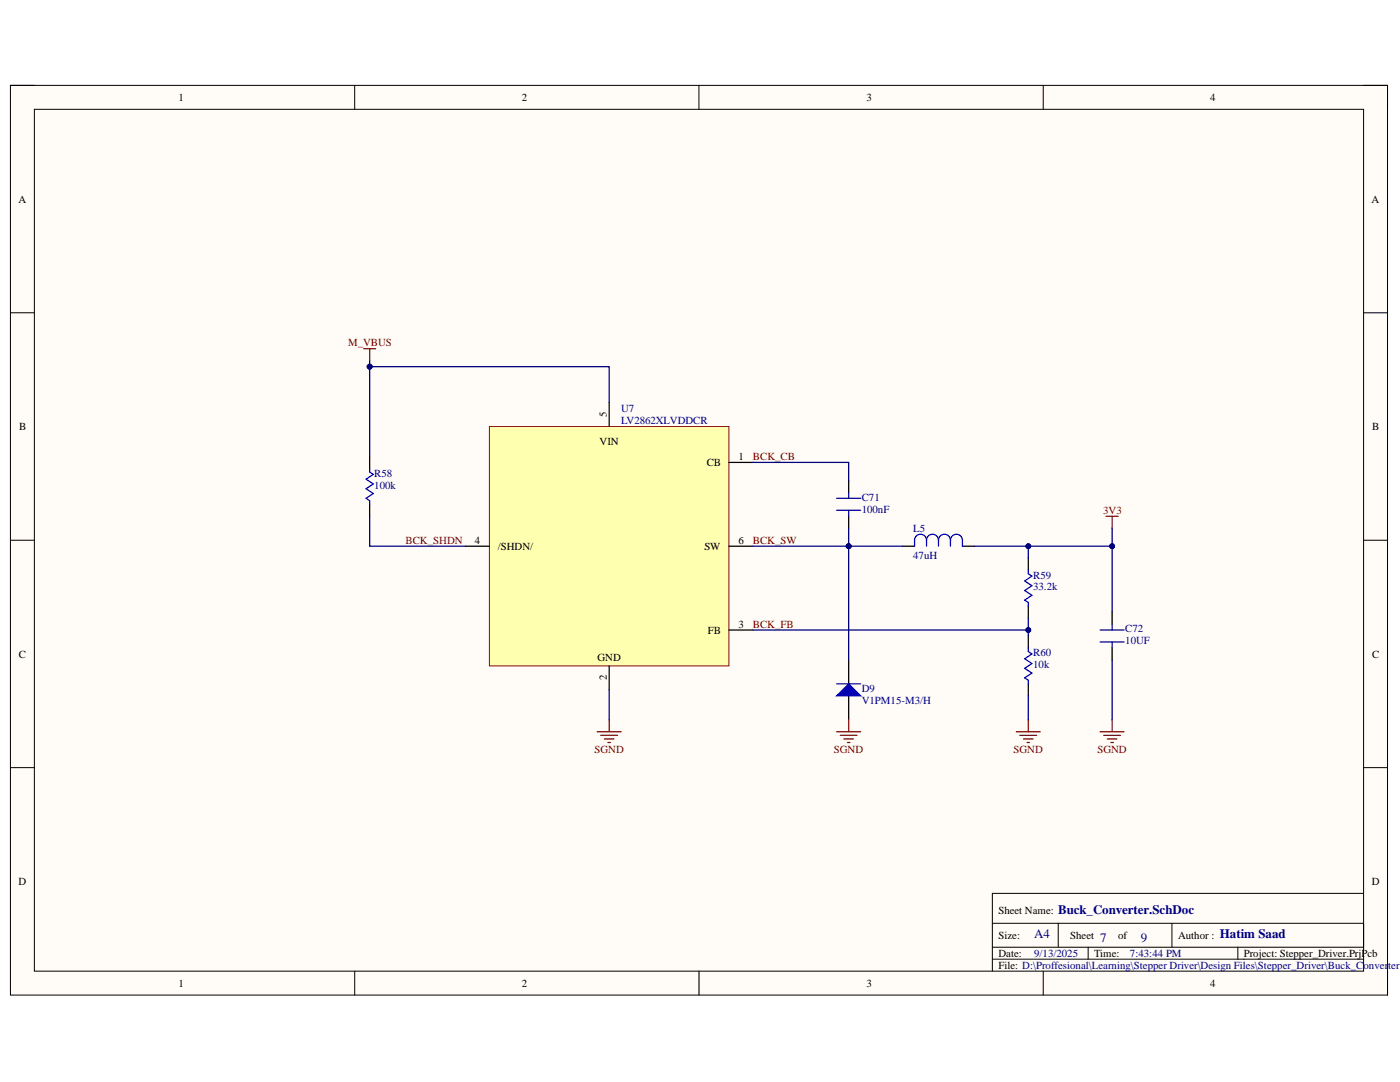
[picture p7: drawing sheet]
<svg xmlns="http://www.w3.org/2000/svg" width="279mm" height="216mm" viewBox="0 0 279 216" stroke-linecap="round" stroke-linejoin="round" font-family="sans-serif">
<path d="M2.1 17h274.8v181.6h-274.8z" fill-rule="evenodd" fill="#fffcf8"/>
<path d="M2.1 17h274.8v181.6h-274.8z" fill="none" stroke="#000" stroke-width=".2"/>
<path d="M6.9 21.8h265.2v172h-265.2z" fill-rule="evenodd" fill="#fffcf8"/>
<g fill="none" stroke="#000" stroke-width=".2">
<path d="M2.1 17h4.8M70.8 17v4.8M139.5 17v4.8M208.2 17v4.8M272.1 17h4.8v4.8M6.9 21.8h265.2v172h-265.2zM2.1 62.4h4.8M272.1 62.4h4.8M2.1 107.8h4.8M272.1 107.8h4.8M2.1 153.2h4.8M272.1 153.2h4.8"/>
<path d="M272.1 178.3h-74.1v15.5M70.8 193.8v4.8M139.5 193.8v4.8M198 184.2h74.1v4.8h-74.1M198 191.4h74.1M208.2 193.8v4.8M211.2 184.2v4.8M217.2 189v2.4M233.9 184.2v4.8M247 189v2.4M276.9 193.8v4.8"/>
</g>
<path d="M97.7 85.1h47.8v47.8h-47.8z" fill-rule="evenodd" fill="#ffffb0"/>
<path d="M97.7 85.1h47.8v47.8h-47.8z" fill="none" stroke="#800000" stroke-width=".2"/>
<path d="M73.8 91.1v2.4M121.6 80.3v4.8M145.5 92.3h4.8M169.4 95.9v2.3M73.8 100.6v2.4M92.9 109h4.8M145.5 109h4.8M169.4 103v2.4M121.6 132.9v4.8M145.5 125.7h4.8M169.4 131.7v4.8M169.4 138.8v4.8" fill="none" stroke="#000" stroke-width=".25"/>
<path d="M73.8 93.5v.7l.7 .5-1.4 .9 1.4 1-1.4 .9 1.4 1-1.4 .9 .7 .5v.7" fill="none" stroke="#00f" stroke-width=".25"/>
<path d="M119.2 146h4.8M119.9 146.7h3.3M120.6 147.4h1.9M121.3 148.2h.5M121.6 143.6v2.4" fill="none" stroke="#800000" stroke-width=".25"/>
<path d="M167 99.4h4.8M169.4 98.2v1.2M167 101.8h4.8M169.4 101.8v1.2" fill="none" stroke="#0c0087" stroke-width=".25"/>
<path d="M167 138.8l2.4-2.3 2.4 2.3z" fill="#00f"/>
<path d="M184.9 107.8a1.19 1.19 0 0 1 1.2-1.2 1.19 1.19 0 0 1 1.2 1.2M184.9 107.8a1.19 1.19 0 0 0-1.2-1.2 1.19 1.19 0 0 0-1.2 1.2v1.2M184.9 107.8v1.2M187.3 107.8a1.19 1.19 0 0 1 1.2-1.2 1.19 1.19 0 0 1 1.2 1.2M187.3 107.8v1.2M189.7 107.8a1.19 1.19 0 0 1 1.2-1.2 1.19 1.19 0 0 1 1.2 1.2v1.2M189.7 107.8v1.2M205.2 113.8v.7l.7 .5-1.4 .9 1.4 1-1.4 .9 1.4 1-1.4 .9 .7 .5v.7M167 138.8l2.4-2.3 2.4 2.3zM167 136.5h4.8M205.2 129.3v.7l.7 .5-1.4 .9 1.4 1-1.4 1 1.4 .9-1.4 1 .7 .4v.8" fill="none" stroke="#00f" stroke-width=".25"/>
<path d="M180.1 109h2.4M192.1 109h2.4M205.2 111.4v2.4M205.2 120.9v2.4M205.2 126.9v2.4M205.2 136.5v2.4" fill="none" stroke="#000" stroke-width=".25"/>
<path d="M202.8 146h4.8M203.5 146.7h3.4M204.3 147.5h1.9M205 148.2h.5M205.2 143.6v2.4M219.6 146h4.7M220.3 146.7h3.3M221 147.5h1.9M221.7 148.2h.5M222 143.6v2.4" fill="none" stroke="#800000" stroke-width=".25"/>
<path d="M73.8 73.2v17.9" fill="none" stroke="#000080" stroke-width=".25"/>
<circle cx="73.8" cy="73.2" r=".48" fill="#000080"/>
<circle cx="73.8" cy="73.2" r=".48" fill="none" stroke="#000080" stroke-width=".2"/>
<path d="M73.8 103v6h19.1M169.4 105.4v3.6h-19.1M121.6 137.7v5.9" fill="none" stroke="#000080" stroke-width=".25"/>
<circle cx="169.4" cy="109" r=".48" fill="#000080"/>
<circle cx="169.4" cy="109" r=".48" fill="none" stroke="#000080" stroke-width=".2"/>
<path d="M150.3 92.3h19.1v3.6M169.4 109h10.7" fill="none" stroke="#000080" stroke-width=".25"/>
<circle cx="169.4" cy="109" r=".48" fill="#000080"/>
<circle cx="169.4" cy="109" r=".48" fill="none" stroke="#000080" stroke-width=".2"/>
<path d="M194.5 109h10.7v2.4M205.2 138.9v4.7" fill="none" stroke="#000080" stroke-width=".25"/>
<circle cx="205.2" cy="109" r=".48" fill="#000080"/>
<circle cx="205.2" cy="109" r=".48" fill="none" stroke="#000080" stroke-width=".2"/>
<path d="M205.2 123.3v3.6" fill="none" stroke="#000080" stroke-width=".25"/>
<circle cx="205.2" cy="125.7" r=".48" fill="#000080"/>
<circle cx="205.2" cy="125.7" r=".48" fill="none" stroke="#000080" stroke-width=".2"/>
<path d="M150.3 125.7h54.9" fill="none" stroke="#000080" stroke-width=".25"/>
<circle cx="205.2" cy="125.7" r=".48" fill="#000080"/>
<circle cx="205.2" cy="125.7" r=".48" fill="none" stroke="#000080" stroke-width=".2"/>
<path d="M205.2 109h16.8v13.1" fill="none" stroke="#000080" stroke-width=".25"/>
<circle cx="205.2" cy="109" r=".48" fill="#000080"/>
<circle cx="205.2" cy="109" r=".48" fill="none" stroke="#000080" stroke-width=".2"/>
<circle cx="221.9" cy="109" r=".48" fill="#000080"/>
<circle cx="221.9" cy="109" r=".48" fill="none" stroke="#000080" stroke-width=".2"/>
<path d="M169.4 109v22.7M222 131.7v11.9" fill="none" stroke="#000080" stroke-width=".25"/>
<path d="M167 146h4.8M167.7 146.7h3.3M168.4 147.4h1.9M169.1 148.2h.5M169.4 143.6v2.4" fill="none" stroke="#800000" stroke-width=".25"/>
<circle cx="169.4" cy="109" r=".48" fill="#000080"/>
<circle cx="169.4" cy="109" r=".48" fill="none" stroke="#000080" stroke-width=".2"/>
<path d="M222 122.1v2.4M222 129.3v2.4" fill="none" stroke="#000" stroke-width=".25"/>
<path d="M219.6 128.1h4.7M219.6 125.7h4.7M222 124.5v1.2M222 128.1v1.2" fill="none" stroke="#0c0087" stroke-width=".25"/>
<path d="M220.7 103h2.4M222 103v2.4" fill="none" stroke="#800000" stroke-width=".25"/>
<path d="M222 105.4v3.6" fill="none" stroke="#000080" stroke-width=".25"/>
<circle cx="221.9" cy="109" r=".48" fill="#000080"/>
<circle cx="221.9" cy="109" r=".48" fill="none" stroke="#000080" stroke-width=".2"/>
<path d="M73.8 73.2h47.8v7.1" fill="none" stroke="#000080" stroke-width=".25"/>
<circle cx="73.8" cy="73.2" r=".48" fill="#000080"/>
<circle cx="73.8" cy="73.2" r=".48" fill="none" stroke="#000080" stroke-width=".2"/>
<path d="M72.6 69.6h2.4M73.8 69.6v2.4" fill="none" stroke="#800000" stroke-width=".25"/>
<path d="M73.8 72v1.2" fill="none" stroke="#000080" stroke-width=".25"/>
<circle cx="73.8" cy="73.2" r=".48" fill="#000080"/>
<circle cx="73.8" cy="73.2" r=".48" fill="none" stroke="#000080" stroke-width=".2"/>
<g font-size="2.6" fill="#000080">
<text x="211.2" y="182.5">Buck_Converter.SchDoc</text>
<text x="206.4" y="187.2">A4</text>
<text x="219.5" y="188">7</text>
<text x="227.7" y="188">9</text>
<text x="243.4" y="187.2">Hatim Saad</text>
</g>
<g font-size="2.2">
<text x="35.6" y="20.1">1</text>
<text x="104.1" y="20.1">2</text>
<text x="173" y="20.1">3</text>
<text x="241.5" y="20.1">4</text>
<text x="3.7" y="40.4">A</text>
<text x="273.7" y="40.4">A</text>
<text x="121.1" y="83.2" transform="rotate(-90 121.1 83.2)">5</text>
<text x="3.8" y="85.8">B</text>
<text x="119.6" y="88.7">VIN</text>
<text x="273.9" y="85.8">B</text>
<text x="141" y="93">CB</text>
<text x="147.4" y="91.8">1</text>
<text x="94.7" y="108.5">4</text>
<text x="99.3" y="109.7">/SHDN/</text>
<text x="140.6" y="109.7">SW</text>
<text x="147.4" y="108.5">6</text>
<text x="147.4" y="125.2">3</text>
<text x="3.8" y="131.2">C</text>
<text x="119.3" y="131.9">GND</text>
<text x="141.2" y="126.4">FB</text>
<text x="273.8" y="131.2">C</text>
<text x="121.1" y="135.8" transform="rotate(-90 121.1 135.8)">2</text>
<text x="3.7" y="176.6">D</text>
<text x="273.8" y="176.6">D</text>
<text x="199.2" y="182.3">Sheet Name:</text>
<text x="199.2" y="187.3">Size:</text>
<text x="199.2" y="190.9">Date:</text>
<text x="213.6" y="187.3">Sheet</text>
<text x="218.4" y="190.9">Time:</text>
<text x="223.1" y="187.3">of</text>
<text x="235.1" y="187.3">Author :</text>
<text x="248.2" y="190.9">Project: Stepper_Driver.PrjPcb</text>
<text x="35.6" y="196.9">1</text>
<text x="104.1" y="196.9">2</text>
<text x="173" y="196.9">3</text>
<text x="199.2" y="193.3">File: D:\Proffesional\Learning\Stepper Driver\Design Files\Stepper_Driver\Buck_Converter.S</text>
<text x="241.5" y="196.9">4</text>
</g>
<g font-size="2.2" fill="#800000">
<text x="69.5" y="69.1">M_VBUS</text>
<text x="150.3" y="91.8">BCK_CB</text>
<text x="220.2" y="102.6">3V3</text>
<text x="80.9" y="108.5">BCK_SHDN</text>
<text x="150.3" y="108.5">BCK_SW</text>
<text x="150.3" y="125.2">BCK_FB</text>
<text x="118.7" y="150.3">SGND</text>
<text x="166.4" y="150.3">SGND</text>
<text x="202.3" y="150.3">SGND</text>
<text x="219" y="150.3">SGND</text>
</g>
<g font-size="2.2" fill="#000080">
<text x="124" y="82.2">U7</text>
<text x="124" y="84.6">LV2862XLVDDCR</text>
<text x="74.7" y="95.1">R58</text>
<text x="74.7" y="97.5">100k</text>
<text x="172" y="99.9">C71</text>
<text x="172" y="102.3">100nF</text>
<text x="182.3" y="106.1">L5</text>
<text x="182.3" y="111.6">47uH</text>
<text x="206.2" y="115.4">R59</text>
<text x="206.2" y="117.8">33.2k</text>
<text x="206.2" y="131">R60</text>
<text x="224.6" y="126.2">C72</text>
<text x="224.6" y="128.6">10UF</text>
<text x="206.2" y="133.4">10k</text>
<text x="172" y="138.1">D9</text>
<text x="172" y="140.5">V1PM15-M3/H</text>
<text x="206.4" y="190.9">9/13/2025</text>
<text x="225.5" y="190.9">7:43:44 PM</text>
</g>
</svg>
